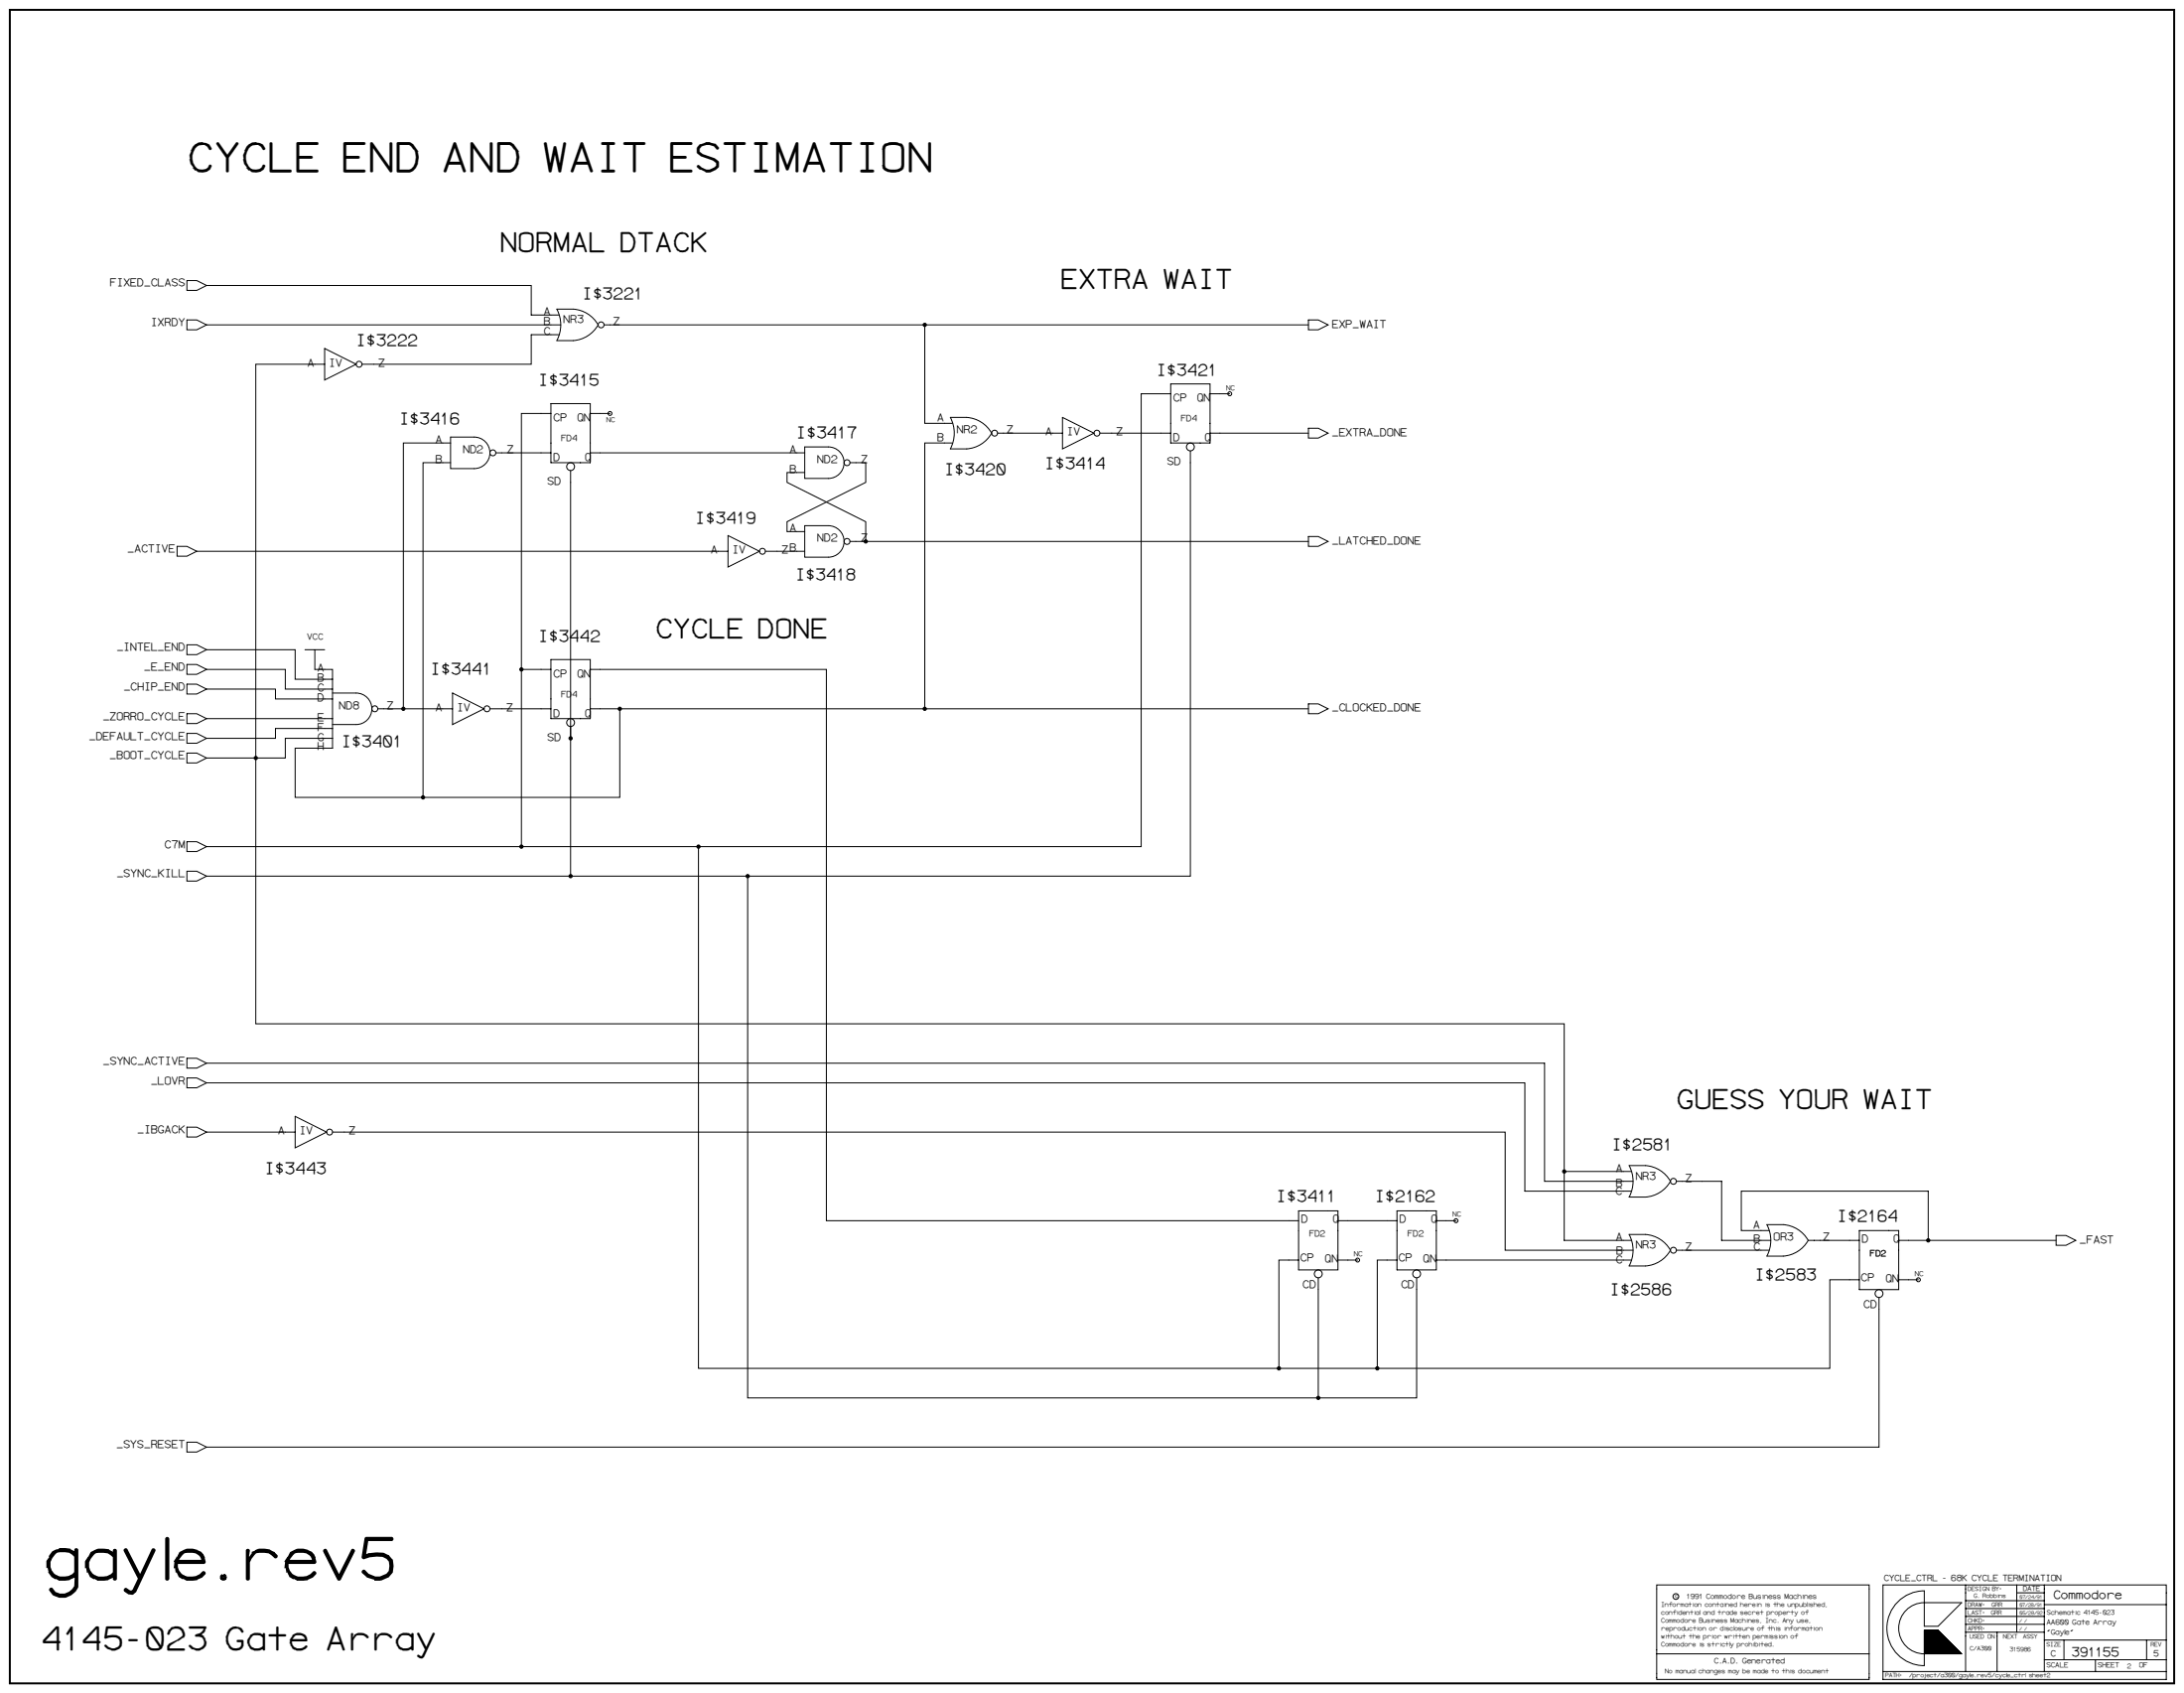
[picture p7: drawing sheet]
<svg xmlns="http://www.w3.org/2000/svg" width="1189mm" height="921mm" viewBox="0 0 1189 921" stroke-linecap="round" stroke-linejoin="round" font-family="sans-serif">
<path d="M5 5h1179v911h-1179z" fill="none" stroke="#fff" stroke-width=".54"/>
<path d="M5 5h1179v911h-1179z" fill="none" stroke="#000" stroke-width="1.1"/>
<g fill="none" stroke="#000" stroke-width=".54">
<path d="M102 153h5l5 2-5 3h-5zM112 155h177v16h15M102 174h5l5 3-5 2h-5zM112 177h193M303 168h9a17 17 0 0 1 14 9 17 17 0 0 1-14 8h-9a18 18 0 0 0 0-17zM329 177h174v53h15M503 177h209M712 174h6l5 3-5 2h-6zM177 198h-38v359h712v118h37M177 190l17 8-17 9zM304 182h-15v16h-92M300 220h21v32h-21z"/>
<path d="M637 214h-16v247h-241M637 209h22v32h-22zM659 214h10M245 238h13a9 9 0 0 1 9 8 9 9 0 0 1-9 9h-13zM300 225h-16v236M321 225h11M517 227h9a17 17 0 0 1 14 9 17 17 0 0 1-14 8h-9a18 18 0 0 0 0-17zM543 236h35M578 227l18 9-18 8zM599 236h38M659 236h53M712 233h6l5 3-5 2h-6z"/>
<path d="M245 252h-15v182M245 241h-25v145M270 246h30M321 246h117M438 257h-10v5l43 22v11M438 243h13a9 9 0 0 1 8 9 9 9 0 0 1-8 8h-13zM463 252h8v10l-43 22v5h10M518 241h-15v145M648 245v232h-337v-221M96 297h6l5 3-5 3h-6zM107 300h289M396 291l17 9-17 9z"/>
<path d="M417 300h21M438 286h13a9 9 0 0 1 8 9 9 9 0 0 1-8 8h-13zM463 295h249M712 292h6l5 3-5 2h-6zM102 351h5l5 2-5 3h-5zM112 353h49v17h20M166 353h11M171 353v11h10v43h-20v27h176v-48M300 359h21v32h-21zM102 362h5l5 2-5 3h-5zM102 372h5l5 3-5 3h-5zM112 375h38v5h31"/>
<path d="M112 364h43v11h26M181 377h13a9 9 0 0 1 8 9 9 9 0 0 1-8 8h-13M246 377l17 9-17 8zM284 364h16M321 364h129v300h257M102 399h5l5 3-5 2h-5zM102 388h5l5 3-5 3h-5zM112 391h69M181 396h-31v6h-38M206 386h40M267 386h33M321 386h391"/>
<path d="M712 383h6l5 3-5 2h-6zM102 410h5l5 2-5 3h-5zM181 402h-26v10h-43M102 458h5l5 3-5 2h-5zM102 474h5l5 3-5 2h-5zM112 461h268M112 477h199M380 461v283h616v-48h16M407 477v284h364v-66M102 576h5l5 2-5 3h-5zM112 578h729v65h48M102 586h5l5 3-5 3h-5z"/>
<path d="M112 589h718v59h58M102 613h5l5 3-5 3h-5zM112 616h49M161 607l17 9-17 9zM181 616h638v64h70M851 637h37M887 634h9a17 17 0 0 1 13 9 17 17 0 0 1-13 8h-9a18 18 0 0 0 0-17zM707 659h21v32h-21zM760 659h22v32h-22zM913 643h24v32h27M728 664h32M782 664h11"/>
<path d="M887 672h9a17 17 0 0 1 13 8 17 17 0 0 1-13 9h-9a18 18 0 0 0 0-17zM962 666h9a17 17 0 0 1 13 9 17 17 0 0 1-13 8h-9a18 18 0 0 0 0-17zM963 669h-15v-21h102v27h-16M984 675h28M1012 669h22v33h-22zM1050 675h69M1119 672h6l5 3-5 3h-6zM707 686h-11v58M718 695v66M728 686h11M760 686h-10v58M782 686h106"/>
<path d="M913 680h50M1034 696h10M1023 706v81h-911M102 785h5l5 2-5 3h-5zM1033 871a20 20 0 0 0-4 23 20 20 0 0 0 18 12v-19h8l13 13h-21a14 14 0 0 1-13-14 14 14 0 0 1 13-14h21l-13 13h-8v-19a20 20 0 0 0-14 5zM1070 862v47M1070 879h43M1070 875h43M1070 871h43M1098 862v26M1098 867h15M1113 862v47"/>
<path d="M1113 873h66M902 900v14h115v-52h-115v38h115M1047 892h14M1047 888h9M1047 889h10M1047 890h11M1047 891h12M1047 893h14M1047 894h15M1047 896h17M1047 897h18M1047 898h19"/>
<path d="M1047 899h20M1047 887h9M1047 892h13M1047 895h16M1047 887h8M1047 897h19M1047 900h21M1070 888h43M1070 884h43M1087 888v21M1113 892h66M1124 892v11"/>
<path d="M1169 892v11M1025 909v5h154v-52h-154v47h154M1113 903h66M1141 903v6"/>
<circle cx="327" cy="177" r="1.6"/>
<circle cx="503" cy="177" r=".9"/>
<circle cx="195" cy="198" r="1.6"/>
<circle cx="669" cy="214" r="1.1"/>
<circle cx="332" cy="225" r="1.1"/>
<circle cx="541" cy="236" r="1.6"/>
<circle cx="597" cy="236" r="1.6"/>
<circle cx="268" cy="246" r="1.6"/>
<circle cx="311" cy="254" r="2.1"/>
<circle cx="461" cy="252" r="1.6"/>
<circle cx="648" cy="243" r="2.1"/>
<circle cx="415" cy="300" r="1.6"/>
<circle cx="461" cy="295" r="1.6"/>
<circle cx="471" cy="295" r=".9"/>
<circle cx="284" cy="364" r=".9"/>
<circle cx="204" cy="386" r="1.6"/>
<circle cx="220" cy="386" r=".9"/>
<circle cx="265" cy="386" r="1.6"/>
<circle cx="311" cy="393" r="2.1"/>
<circle cx="337" cy="386" r=".9"/>
<circle cx="503" cy="386" r=".9"/>
<circle cx="139" cy="412" r=".9"/>
<circle cx="311" cy="402" r=".9"/>
<circle cx="230" cy="434" r=".9"/>
<circle cx="284" cy="461" r=".9"/>
<circle cx="311" cy="477" r=".9"/>
<circle cx="380" cy="461" r=".9"/>
<circle cx="407" cy="477" r=".9"/>
<circle cx="179" cy="616" r="1.6"/>
<circle cx="851" cy="637" r=".9"/>
<circle cx="911" cy="643" r="1.6"/>
<circle cx="793" cy="664" r="1.1"/>
<circle cx="1050" cy="675" r=".9"/>
<circle cx="718" cy="693" r="2.1"/>
<circle cx="739" cy="686" r="1.1"/>
<circle cx="771" cy="693" r="2.1"/>
<circle cx="911" cy="680" r="1.6"/>
<circle cx="1044" cy="696" r="1.1"/>
<circle cx="1023" cy="704" r="2.1"/>
<circle cx="696" cy="744" r=".9"/>
<circle cx="750" cy="744" r=".9"/>
<circle cx="718" cy="761" r=".9"/>
<circle cx="912" cy="869" r="1.6"/>
</g>
<g fill="#000">
<circle cx="503" cy="177" r=".9"/>
<circle cx="471" cy="295" r=".9"/>
<circle cx="284" cy="364" r=".9"/>
<circle cx="220" cy="386" r=".9"/>
<circle cx="337" cy="386" r=".9"/>
<circle cx="503" cy="386" r=".9"/>
<circle cx="139" cy="412" r=".9"/>
<circle cx="311" cy="402" r=".9"/>
<circle cx="230" cy="434" r=".9"/>
<circle cx="284" cy="461" r=".9"/>
<circle cx="311" cy="477" r=".9"/>
<circle cx="380" cy="461" r=".9"/>
<circle cx="407" cy="477" r=".9"/>
<circle cx="851" cy="637" r=".9"/>
<circle cx="1050" cy="675" r=".9"/>
<circle cx="696" cy="744" r=".9"/>
<circle cx="750" cy="744" r=".9"/>
<circle cx="718" cy="761" r=".9"/>
</g>
<text font-size="32.1" x="22" y="859">gayle.rev5</text>
<text font-size="22.3" x="101" y="93">CYCLE END AND WAIT ESTIMATION</text>
<text font-size="17.9" x="22" y="897">4145-023 Gate Array</text>
<g font-size="14.9">
<text x="271" y="137">NORMAL DTACK</text>
<text x="577" y="157">EXTRA WAIT</text>
<text x="356" y="347">CYCLE DONE</text>
<text x="912" y="603">GUESS YOUR WAIT</text>
</g>
<g font-size="8.9">
<text x="317" y="163">I$3221</text>
<text x="193" y="188">I$3222</text>
<text x="293" y="210">I$3415</text>
<text x="629" y="204">I$3421</text>
<text x="217" y="231">I$3416</text>
<text x="433" y="238">I$3417</text>
<text x="568" y="255">I$3414</text>
<text x="514" y="258">I$3420</text>
<text x="378" y="285">I$3419</text>
<text x="433" y="316">I$3418</text>
<text x="293" y="349">I$3442</text>
<text x="234" y="367">I$3441</text>
<text x="185" y="406">I$3401</text>
<text x="877" y="626">I$2581</text>
<text x="144" y="639">I$3443</text>
<text x="694" y="654">I$3411</text>
<text x="748" y="654">I$2162</text>
<text x="1000" y="665">I$2164</text>
<text x="955" y="696">I$2583</text>
<text x="876" y="705">I$2586</text>
</g>
<text font-size="7.1" x="1127" y="901">391155</text>
<text font-size="6.5" x="1117" y="870">Commodore</text>
<g font-size="6">
<text x="60" y="156">FIXED_CLASS</text>
<text x="296" y="171">A</text>
<text x="82" y="177">IXRDY</text>
<text x="296" y="177">B</text>
<text x="306" y="176">NR3</text>
<text x="333" y="177">Z</text>
<text x="725" y="178">EXP_WAIT</text>
<text x="296" y="182">C</text>
<text x="167" y="199">A</text>
<text x="179" y="199">IV</text>
<text x="206" y="199">Z</text>
<text x="638" y="219">CP</text>
<text x="651" y="219">QN</text>
<text x="301" y="229">CP</text>
<text x="314" y="229">QN</text>
<text x="510" y="229">A</text>
<text x="510" y="240">B</text>
<text x="521" y="236">NR2</text>
<text x="548" y="236">Z</text>
<text x="569" y="237">A</text>
<text x="581" y="237">IV</text>
<text x="607" y="237">Z</text>
<text x="638" y="240">D</text>
<text x="655" y="240">Q</text>
<text x="725" y="237">_EXTRA_DONE</text>
<text x="237" y="241">A</text>
<text x="237" y="252">B</text>
<text x="252" y="246">ND2</text>
<text x="276" y="246">Z</text>
<text x="301" y="251">D</text>
<text x="318" y="251">Q</text>
<text x="429" y="246">A</text>
<text x="444" y="252">ND2</text>
<text x="468" y="252">Z</text>
<text x="429" y="257">B</text>
<text x="635" y="253">SD</text>
<text x="298" y="264">SD</text>
<text x="429" y="289">A</text>
<text x="444" y="295">ND2</text>
<text x="468" y="295">Z</text>
<text x="725" y="296">_LATCHED_DONE</text>
<text x="69" y="300">_ACTIVE</text>
<text x="387" y="301">A</text>
<text x="398" y="301">IV</text>
<text x="425" y="301">ZB</text>
<text x="63" y="354">_INTEL_END</text>
<text x="78" y="365">_E_END</text>
<text x="172" y="365">A</text>
<text x="172" y="371">B</text>
<text x="301" y="368">CP</text>
<text x="314" y="368">QN</text>
<text x="67" y="375">_CHIP_END</text>
<text x="172" y="376">C</text>
<text x="172" y="381">D</text>
<text x="184" y="386">ND8</text>
<text x="210" y="386">Z</text>
<text x="237" y="387">A</text>
<text x="248" y="387">IV</text>
<text x="275" y="387">Z</text>
<text x="301" y="390">D</text>
<text x="318" y="390">Q</text>
<text x="725" y="387">_CLOCKED_DONE</text>
<text x="56" y="392">_ZORRO_CYCLE</text>
<text x="172" y="392">E</text>
<text x="172" y="397">F</text>
<text x="48" y="402">_DEFAULT_CYCLE</text>
<text x="172" y="403">G</text>
<text x="298" y="403">SD</text>
<text x="59" y="413">_BOOT_CYCLE</text>
<text x="172" y="408">H</text>
<text x="89" y="461">C7M</text>
<text x="63" y="477">_SYNC_KILL</text>
<text x="56" y="579">_SYNC_ACTIVE</text>
<text x="82" y="590">_LOVR</text>
<text x="74" y="616">_IBGACK</text>
<text x="151" y="617">A</text>
<text x="163" y="617">IV</text>
<text x="190" y="617">Z</text>
<text x="879" y="637">A</text>
<text x="890" y="642">NR3</text>
<text x="879" y="645">B</text>
<text x="917" y="643">Z</text>
<text x="879" y="650">C</text>
<text x="708" y="665">D</text>
<text x="725" y="665">Q</text>
<text x="762" y="665">D</text>
<text x="779" y="665">Q</text>
<text x="954" y="668">A</text>
<text x="879" y="675">A</text>
<text x="954" y="676">B</text>
<text x="965" y="675">OR3</text>
<text x="992" y="675">Z</text>
<text x="1013" y="676">D</text>
<text x="1030" y="676">Q</text>
<text x="1132" y="676">_FAST</text>
<text x="880" y="682">B</text>
<text x="890" y="679">NR3</text>
<text x="917" y="680">Z</text>
<text x="954" y="680">C</text>
<text x="707" y="686">CP</text>
<text x="721" y="687">QN</text>
<text x="761" y="686">CP</text>
<text x="774" y="687">QN</text>
<text x="879" y="687">C</text>
<text x="709" y="701">CD</text>
<text x="762" y="701">CD</text>
<text x="1013" y="697">CP</text>
<text x="1026" y="697">QN</text>
<text x="1014" y="711">CD</text>
<text x="63" y="788">_SYS_RESET</text>
</g>
<g font-size="4.8">
<text x="643" y="229">FD4</text>
<text x="305" y="240">FD4</text>
<text x="167" y="348">VCC</text>
<text x="305" y="379">FD4</text>
<text x="712" y="673">FD2</text>
<text x="766" y="673">FD2</text>
<text x="1018" y="683">FD2</text>
<text x="1025" y="860">CYCLE_CTRL - 68K CYCLE TERMINATION</text>
<text x="1116" y="901">C</text>
<text x="1172" y="901">5</text>
</g>
<text font-size="4.2" x="933" y="905">C.A.D. Generated</text>
<g font-size="4">
<text x="1114" y="884">AA600 Gate Array</text>
<text x="1114" y="889">&quot;Gayle&quot;</text>
</g>
<g font-size="3.9">
<text x="667" y="212">NC</text>
<text x="330" y="230">NC</text>
<text x="790" y="662">NC</text>
<text x="737" y="683">NC</text>
<text x="1042" y="694">NC</text>
<text x="918" y="870">1991 Commodore Business Machines</text>
<text x="1101" y="866">DATE</text>
<text x="1114" y="907">SCALE</text>
<text x="1142" y="907">SHEET</text>
<text x="1164" y="907">OF</text>
</g>
<g font-size="3.6">
<text x="1114" y="878">Schematic 4145-023</text>
<text x="1158" y="908">2</text>
</g>
<g font-size="3.5">
<text x="912" y="869">c</text>
<text x="904" y="874">Information contained herein is the unpublished,</text>
<text x="904" y="878">confidential and trade secret property of</text>
<text x="904" y="883">Commodore Business Machines, Inc. Any use,</text>
<text x="904" y="887">reproduction or disclosure of this information</text>
<text x="904" y="891">without the prior written permission of</text>
<text x="904" y="896">Commodore is strictly prohibited.</text>
<text x="906" y="911">No manual changes may be made to this document</text>
</g>
<g font-size="3.3">
<text x="1071" y="866">DESIGN BY:</text>
<text x="1074" y="869">G. Robbins</text>
<text x="1071" y="874">DRAW:</text>
<text x="1084" y="874">GRR</text>
<text x="1071" y="878">LAST:</text>
<text x="1084" y="878">GRR</text>
<text x="1071" y="883">CHKD:</text>
<text x="1071" y="887">APPR:</text>
<text x="1072" y="891">USED ON</text>
<text x="1090" y="891">NEXT</text>
<text x="1101" y="891">ASSY</text>
<text x="1072" y="898">C/A300</text>
<text x="1094" y="899">315986</text>
<text x="1114" y="896">SIZE</text>
<text x="1171" y="896">REV</text>
<text x="1026" y="913">PATH:</text>
<text x="1039" y="913">/project/a300/gayle.rev5/cycle_ctrl sheet2</text>
</g>
<g font-size="2.7">
<text x="1099" y="870">07/24/91</text>
<text x="1099" y="874">07/28/91</text>
<text x="1099" y="878">05/28/92</text>
<text x="1099" y="887">/ /</text>
<text x="1099" y="883">/ /</text>
</g>
</svg>
